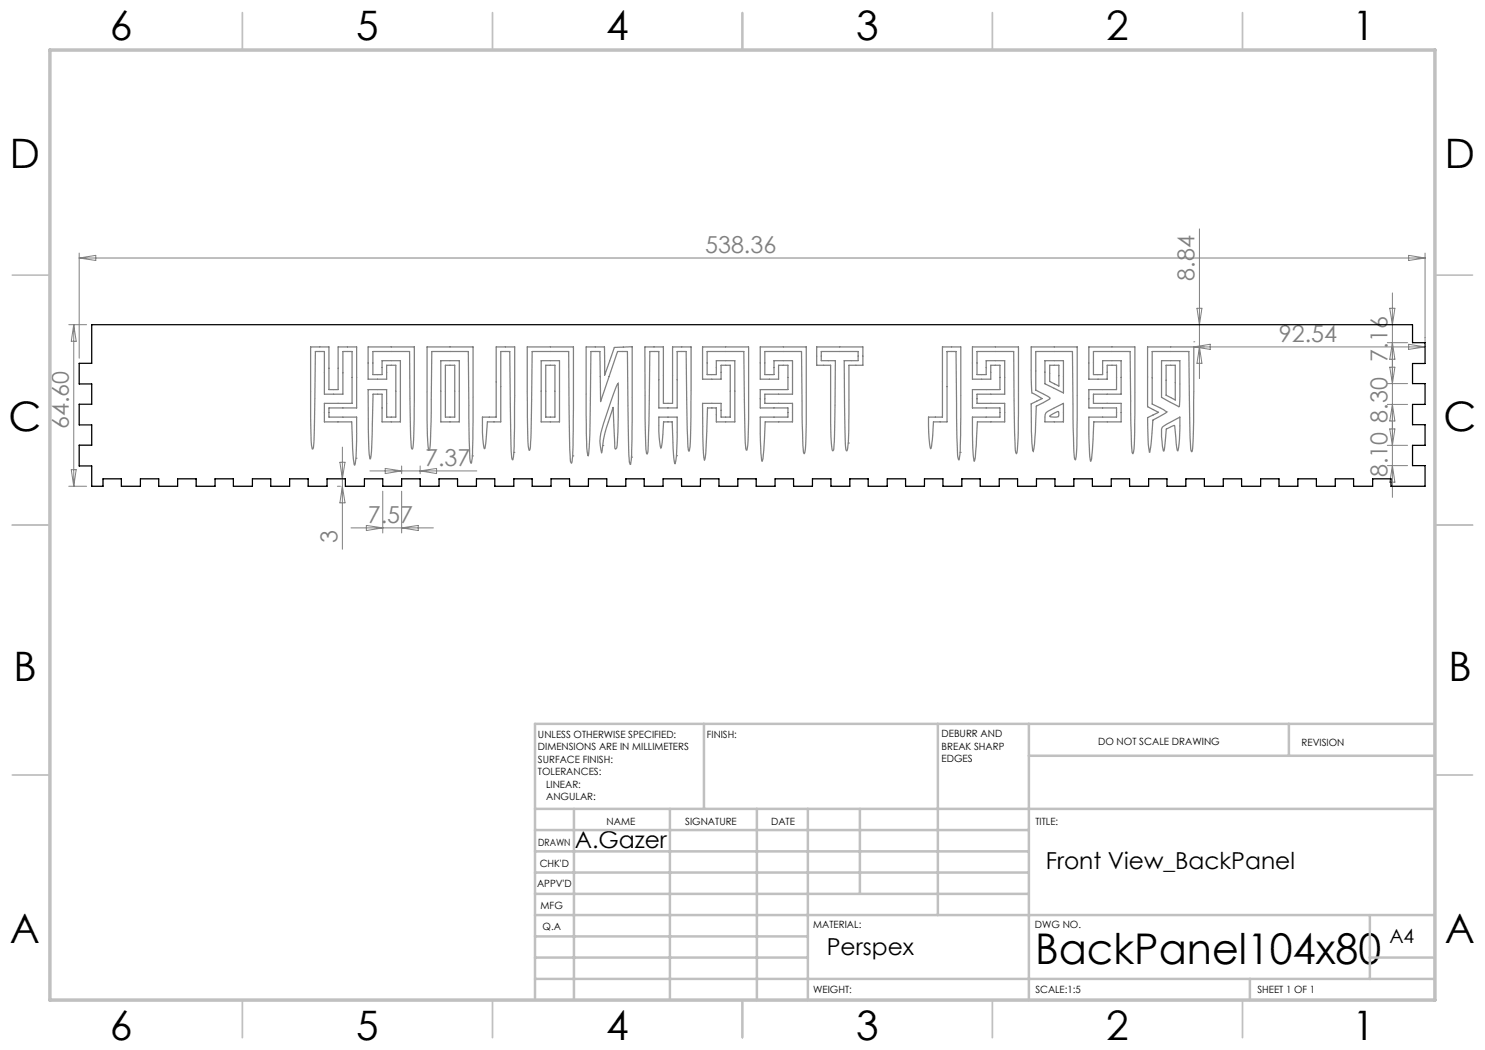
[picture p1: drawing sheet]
<svg xmlns="http://www.w3.org/2000/svg" width="297mm" height="210mm" viewBox="0 0 297 210" stroke-linecap="round" stroke-linejoin="round" font-family="sans-serif">
<g fill="none" stroke="#808080" stroke-width=".25">
<path d="M62.1 69.4h3.7v8.5h1.8v-8.5h3.7v12.2h-5.5v1.8h5.5v3.2a28.4 28.4 0 0 1-.4 6.4l-.3-2.2-.3-6.4h-5.4v-3.7h5.5v-10.4h-1.8v8.5h-3.7v-8.5h-1.8l-.3 17-.1 2.2-.1 .3h-.2a75.2 75.2 0 0 1-.3-11.6zM73.6 69.4h9.3v10.8a62.7 62.7 0 0 1-.4 9.6h-.1a41.8 41.8 0 0 1-.4-7.8l-.1-11.7h-7.3v4.6h1.8v-2.8h3.7v12.3h-3.7v-5.6h-1.8l-.1 6a29.9 29.9 0 0 1-.4 6.9l-.1 .1a8.2 8.2 0 0 1-.3-3.2l-.1-10.7h3.7v5.5h1.9v-10.3h-1.9v2.7h-3.7zM85.4 69.4h9.2v18.2l-.1 3.1-.2 1.9-.2-.2-.1-.6-.2-3.7-.1-17.8h-7.3l-.2 14.1-.2 5-.1 .5-.1 .2-.1-.1a75.8 75.8 0 0 1-.3-11.7zM88.2 72.1h3.7v12.3h-3.7zM89.1 73.1h1.8v10.3h-1.8zM99.2 69.4h3.7l-.1 19.8a6.3 6.3 0 0 1-.3 2.8l-.2-.5-.1-2.3-.2-18.9h-1.8v14.1h-2.7l-.3 4.2-.3 1.1-.2-1-.2-5.3h2.7zM105.4 69.4h9.3l-.1 18.2a16.9 16.9 0 0 1-.3 5h-.1a2.3 2.3 0 0 1-.2-1.7l-.3-20.6h-7.3l-.1 11.9a43.1 43.1 0 0 1-.4 7.8h-.1l-.1-.7-.1-2.2zM108.2 72.1h3.7v12.3h-3.7zM109.1 73.1h1.9v10.3h-1.9zM117.2 69.4h3.7v5.6l2-5.5 3.5-.2v18.5l-.1 3.1-.2 2-.2-.6-.2-2.6-.2-19.4h-2l-3.4 10-.1-10h-1.8l-.1 9.8a80.9 80.9 0 0 1-.4 11 4.3 4.3 0 0 1-.4-2.5zM123.6 76.7a138.3 138.3 0 0 1-.3 12.9l-.2 .2-.1-.2-.4-8.1-.9 2.9a29.2 29.2 0 0 0-1.3 6.1h-.1a8.9 8.9 0 0 1 .4-5.8l.5-1.4a32.7 32.7 0 0 1 2.4-6.6zM129 69.4h3.7v11.3h1.8v-11.3h3.7l-.1 16.2-.1 3.8-.1 .8h-.2a51.9 51.9 0 0 1-.3-8.2l-.2-11.7h-1.8v11.3h-3.6v-11.3h-1.8l-.2 12.2a52.3 52.3 0 0 1-.3 8.3h-.1a78 78 0 0 1-.4-11.8z"/>
<path d="M140.5 69.4h9.2v8.7a101.4 101.4 0 0 1-.3 11.9h-.1l-.1-.3-.2-2.2-.2-17.2h-7.4v4.6h1.9v-2.8h3.7v12.3h-3.7v-2.8h-1.8l-.4 9.1-.2 1.3-.3-2.8-.1-8.5h3.7v2.7h1.8v-10.3h-1.8v2.7h-3.7zM152 69.4h9.3v9a93.1 93.1 0 0 1-.4 12.3l-.2-.1-.1-1.4-.2-4.5-.1-14.4h-7.3v4.6h1.8v-2.8h3.7v6.7h-5.5v1.9h5.5v3.7h-5.5l-.2 5.7-.2 1.8-.2 .3-.3-3.9-.1-4.9h5.6v-1.8h-5.6v-3.7h5.6v-4.8h-1.9v2.7h-3.7zM163.3 69.4h9.3v3.7h-2.8v6.8a63.8 63.8 0 0 1-.3 10l-.1 .3-.2-.1a58.1 58.1 0 0 1-.3-9.1l-.1-8.9h2.8v-1.8h-7.3v1.8h2.8l-.1 8.9a56.5 56.5 0 0 1-.3 9.1h-.2a53.2 53.2 0 0 1-.4-10v-7h-2.8zM188.5 69.4h3.7l-.1 20.6a2.84 2.84 0 0 1-.4 2l-.2-.9-.1-3.5-.2-17.3h-1.8v14.1h-2.7l-.2 3.5-.3 1.8-.3-1-.2-5.3h2.8zM194.5 69.4h9.2v9a93.1 93.1 0 0 1-.4 12.3l-.1-.1-.1-.7-.2-3.3-.2-16.3h-7.3v4.6h1.8v-2.8h3.7v6.7h-5.5v1.9h5.5v3.7h-5.4l-.2 4.6-.2 2.6-.3 .6a19.2 19.2 0 0 1-.3-5.5v-3.3h5.5v-1.8h-5.5v-3.7h5.5v-4.8h-1.8v2.7h-3.7zM206.2 69.4h9.2v19.8a6.3 6.3 0 0 1-.3 2.8l-.2-.5-.1-1.2-.2-4.7-.1-15.3h-7.3v7.7l2.2 1.2 .6 .5-2.7 1.5-.2 5.2-.2 2.4-.3 1.4a22 22 0 0 1-.3-5.9l-.1-3.5 2.2-1.1-2-1.1zM209 72.1h3.7v6.5l-3.7-1.8zM209.9 73.1h1.9v4.1l-1.9-.9zM217.8 69.4h9.2v9a93.1 93.1 0 0 1-.4 12.3l-.2-.1-.1-1.4-.1-4.5-.2-14.4h-7.3v4.6h1.8v-2.8h3.7v6.7h-5.5v1.9h5.5v3.7h-5.4l-.3 5.7-.2 1.8-.2 .3-.3-3.9v-4.9h5.5v-1.8h-5.5v-3.7h5.5v-4.8h-1.9v2.7h-3.6zM229.5 69.4h9.3l-.1 16.5a15.7 15.7 0 0 1-.3 4.4h-.1a45.3 45.3 0 0 1-.4-8l-.1-12h-7.4v10.5l2.3 1.1 .7 .5-2.8 1.6-.3 4.4-.4 2-.2-1.5-.2-5.4 2.2-1-2.2-1.2zM232.3 72.1h3.7l-.1 9.3-3.6-1.9zM233.2 73.1h1.9v6.9l-1.9-1z"/>
<path d="M71.2 91.6h.1M94.5 91.2h.1M102.8 90.5h.1M114.5 91.2h.1M120.5 89.1h.1M126.3 91.4h.1M131.8 83.4h3.6v3a21.8 21.8 0 0 1-.4 6.3l-.3-1.9-.3-6.4h-1.7l-.3 4.1-.2 1a12.8 12.8 0 0 1-.4-4.5zM135.3 91.1h.1M169.7 88.6h.1M192 90.5h.1M209.2 82.6l.4-.3 3.1-1.6v3.7h-3.7v-1.4zM210 83.1l1.7-.8v.9a1.59 1.59 0 0 1-1.7 .1z"/>
<path d="M232.4 85.5l1-.7 2.6-1.4a28 28 0 0 1-.5 6.8l-.2-.7-.4-4.5-1.6 .8-.5 4.4a9.3 9.3 0 0 1-.4-4.7z"/>
</g>
<g fill="none" stroke="#c0c0c0" stroke-width=".35">
<path d="M48.5 2.5v7.5M98.5 2.5v7.5M148.5 2.5v7.5M198.5 2.5v7.5M248.5 2.5v7.5M2.5 55h7.5M287 55h7.5M2.5 105h7.5M287 105h7.5M2.5 155h7.5M287 155h7.5M48.5 200v7.5"/>
<path d="M98.5 200v7.5M148.5 200v7.5M198.5 200v7.5M248.5 200v7.5"/>
</g>
<g fill="none" stroke="#c0c0c0" stroke-width=".5">
<path d="M140.8 144.8v17M187.6 144.8v38.2M205.8 144.8v55.2M205.8 151.2h81.2M257.8 144.8v6.4M287 144.8h-180v55.2M107 161.8h180M107 178.8h98.8M107 174.5h98.8M107 170.3h98.8M107 166h98.8M114.8 161.8v38.2"/>
<path d="M134 161.8v38.2M151.4 161.8v38.2M161.6 161.8v38.2M172 161.8v17M107 195.8h180M107 191.5h54.6M107 187.3h54.6M107 183h180M250 195.8v4.2M274 191.5h13M274 183v12.8"/>
</g>
<path d="M10 10h277v190h-277z" fill="none" stroke="#c0c0c0" stroke-width=".7"/>
<g fill="none" stroke="#808080" stroke-width=".2">
<path d="M15.8 50.6v21M15.8 51.6h269.2M15.8 51.6l3.4-.5v1zM239.9 45.8v29.9M278.5 58.6v40.9M281.7 51.1l3.3 .5-3.3 .5zM285 50.6v17.8M13.8 64.9h3.5M14.7 64.9v32.4M14.7 64.9l.5 3.4h-.9zM238.8 68.4h.1M238.8 69.4h46.2"/>
<path d="M238.8 69.4l3.2-.5v1zM239.4 61.7h1l-.5 3.2zM239.9 69.4l.5 3.3h-1zM277.5 76.7h4M277.5 68.5h4M278 61.7h1l-.5 3.2zM278 73.4h1l-.5 3.3zM278.5 68.5l.5 3.4h-1zM281.7 68.9l3.3 .5-3.3 .5zM13.8 97.3h3.5M14.3 93.9h.9l-.5 3.4zM67.5 97.3h.6"/>
<path d="M68 92.5h1l-.5 3.3zM68.5 89.4v20.4M68.5 97.3l.5 3.3h-1zM74 94.2h21.4M76.6 98.2v8.4M77 93.7l3.3 .5-3.3 .5zM80.3 93.2v1.5M80.3 98.2v8.4M84 93.2v1.5M84 94.2l3.3-.5v1zM277.5 89.1h4M277.5 93.1h4"/>
<path d="M277.5 80.9h4M278 85.8h1l-.5 3.3zM278.5 93.1l.5 3.3h-1zM278.5 80.9l.5 3.3h-1zM70.2 105.6h16.5M73.3 105.1l3.3 .5-3.3 .5zM80.3 105.6l3.3-.5v1z"/>
</g>
<path d="M18.3 64.9h264.2v3.6h2.5v4.2h-2.5v4h2.5v4.2h-2.5v4h2.5v4.2h-2.5v4h2.5v4.2h-6.8v-1.5h-3.7v1.5h-3.8v-1.5h-3.6v1.5h-3.8v-1.5h-3.7v1.5h-3.8v-1.5h-3.7v1.5h-3.8v-1.5h-3.6v1.5h-3.8v-1.5h-3.7v1.5h-3.8v-1.5h-3.7v1.5h-3.8v-1.5h-3.7v1.5h-3.7v-1.5h-3.7v1.5h-3.8v-1.5h-3.7v1.5h-3.8v-1.5h-3.7v1.5h-3.8v-1.5h-3.6v1.5h-3.8v-1.5h-3.7v1.5h-3.8v-1.5h-3.7v1.5h-3.8v-1.5h-3.6v1.5h-3.8v-1.5h-3.7v1.5h-3.8v-1.5h-3.7v1.5h-3.8v-1.5h-3.6v1.5h-3.8v-1.5h-3.7v1.5h-3.8v-1.5h-3.7v1.5h-3.8v-1.5h-3.6v1.5h-3.8v-1.5h-3.7v1.5h-3.8v-1.5h-3.7v1.5h-3.8v-1.5h-3.6v1.5h-3.8v-1.5h-3.7v1.5h-3.8v-1.5h-3.7v1.5h-3.8v-1.5h-3.7v1.5h-3.7v-1.5h-3.7v1.5h-3.8v-1.5h-3.7v1.5h-3.8v-1.5h-3.7v1.5h-3.7v-1.5h-3.7v1.5h-3.8v-1.5h-3.7v1.5h-3.8v-1.5h-3.7v1.5h-3.8v-1.5h-3.6v1.5h-3.8v-1.5h-3.7v1.5h-2.3v-4.1h-2.5v-4.2h2.5v-4h-2.5v-4.2h2.5v-4h-2.5v-4.1h2.5z" fill="none" stroke="#000" stroke-width=".25"/>
<text font-size="8.5" x="207" y="192.7">BackPanel104x80</text>
<g font-size="8.1">
<text x="22" y="8">6</text>
<text x="71.2" y="8">5</text>
<text x="121.2" y="8">4</text>
<text x="171.3" y="8">3</text>
<text x="221.3" y="8">2</text>
<text x="270.5" y="8">1</text>
<text x="2" y="33.6">D</text>
<text x="289" y="33.6">D</text>
<text x="1.7" y="86.1">C</text>
<text x="288.7" y="86.1">C</text>
<text x="2.7" y="136.1">B</text>
<text x="289.7" y="136.1">B</text>
<text x="2" y="188.6">A</text>
<text x="289" y="188.6">A</text>
<text x="22" y="208">6</text>
<text x="71.2" y="208">5</text>
<text x="121.2" y="208">4</text>
<text x="171.3" y="208">3</text>
<text x="221.3" y="208">2</text>
<text x="270.5" y="208">1</text>
</g>
<g font-size="4.7" fill="#808080">
<text x="141" y="50.6">538.36</text>
<text x="238.9" y="56.1" transform="rotate(-90 238.9 56.1)">8.84</text>
<text x="255.8" y="68.3">92.54</text>
<text x="277.5" y="72.4" transform="rotate(-90 277.5 72.4)">7.16</text>
<text x="13.8" y="85.8" transform="rotate(-90 13.8 85.8)">64.60</text>
<text x="85" y="93.2">7.37</text>
<text x="277.5" y="95.5" transform="rotate(-90 277.5 95.5)">8.10 8.30</text>
<text x="73.6" y="104.6">7.57</text>
<text x="67.5" y="108.5" transform="rotate(-90 67.5 108.5)">3</text>
</g>
<g font-size="4.7">
<text x="115" y="169.6">A.Gazer</text>
<text x="209.1" y="173.8">Front View_BackPanel</text>
<text x="165.4" y="191">Perspex</text>
</g>
<text font-size="3.9" x="277.9" y="188.5">A4</text>
<g font-size="2">
<text x="107.6" y="147.6">UNLESS OTHERWISE SPECIFIED:</text>
<text x="141.4" y="147.6">FINISH:</text>
<text x="188.3" y="147.5">DEBURR AND</text>
<text x="188.3" y="150">BREAK SHARP</text>
<text x="219.6" y="149">DO NOT SCALE DRAWING</text>
<text x="260.3" y="149.2">REVISION</text>
<text x="107.6" y="150.1">DIMENSIONS ARE IN MILLIMETERS</text>
<text x="107.6" y="152.6">SURFACE FINISH:</text>
<text x="107.6" y="155.1">TOLERANCES:</text>
<text x="188.3" y="152.5">EDGES</text>
<text x="109.2" y="157.6">LINEAR:</text>
<text x="109.2" y="160.1">ANGULAR:</text>
<text x="121.3" y="165">NAME</text>
<text x="137" y="164.9">SIGNATURE</text>
<text x="154.2" y="164.9">DATE</text>
<text x="207.1" y="164.9">TITLE:</text>
<text x="107.6" y="169.1">DRAWN</text>
<text x="107.9" y="173.3">CHK'D</text>
<text x="107.4" y="177.4">APPV'D</text>
<text x="108.1" y="181.8">MFG</text>
<text x="108.5" y="186">Q.A</text>
<text x="162.6" y="185.5">MATERIAL:</text>
<text x="207" y="185.5">DWG NO.</text>
<text x="162.6" y="198.5">WEIGHT:</text>
<text x="207.1" y="198.6">SCALE:1:5</text>
<text x="251.5" y="198.6">SHEET 1 OF 1</text>
</g>
</svg>
